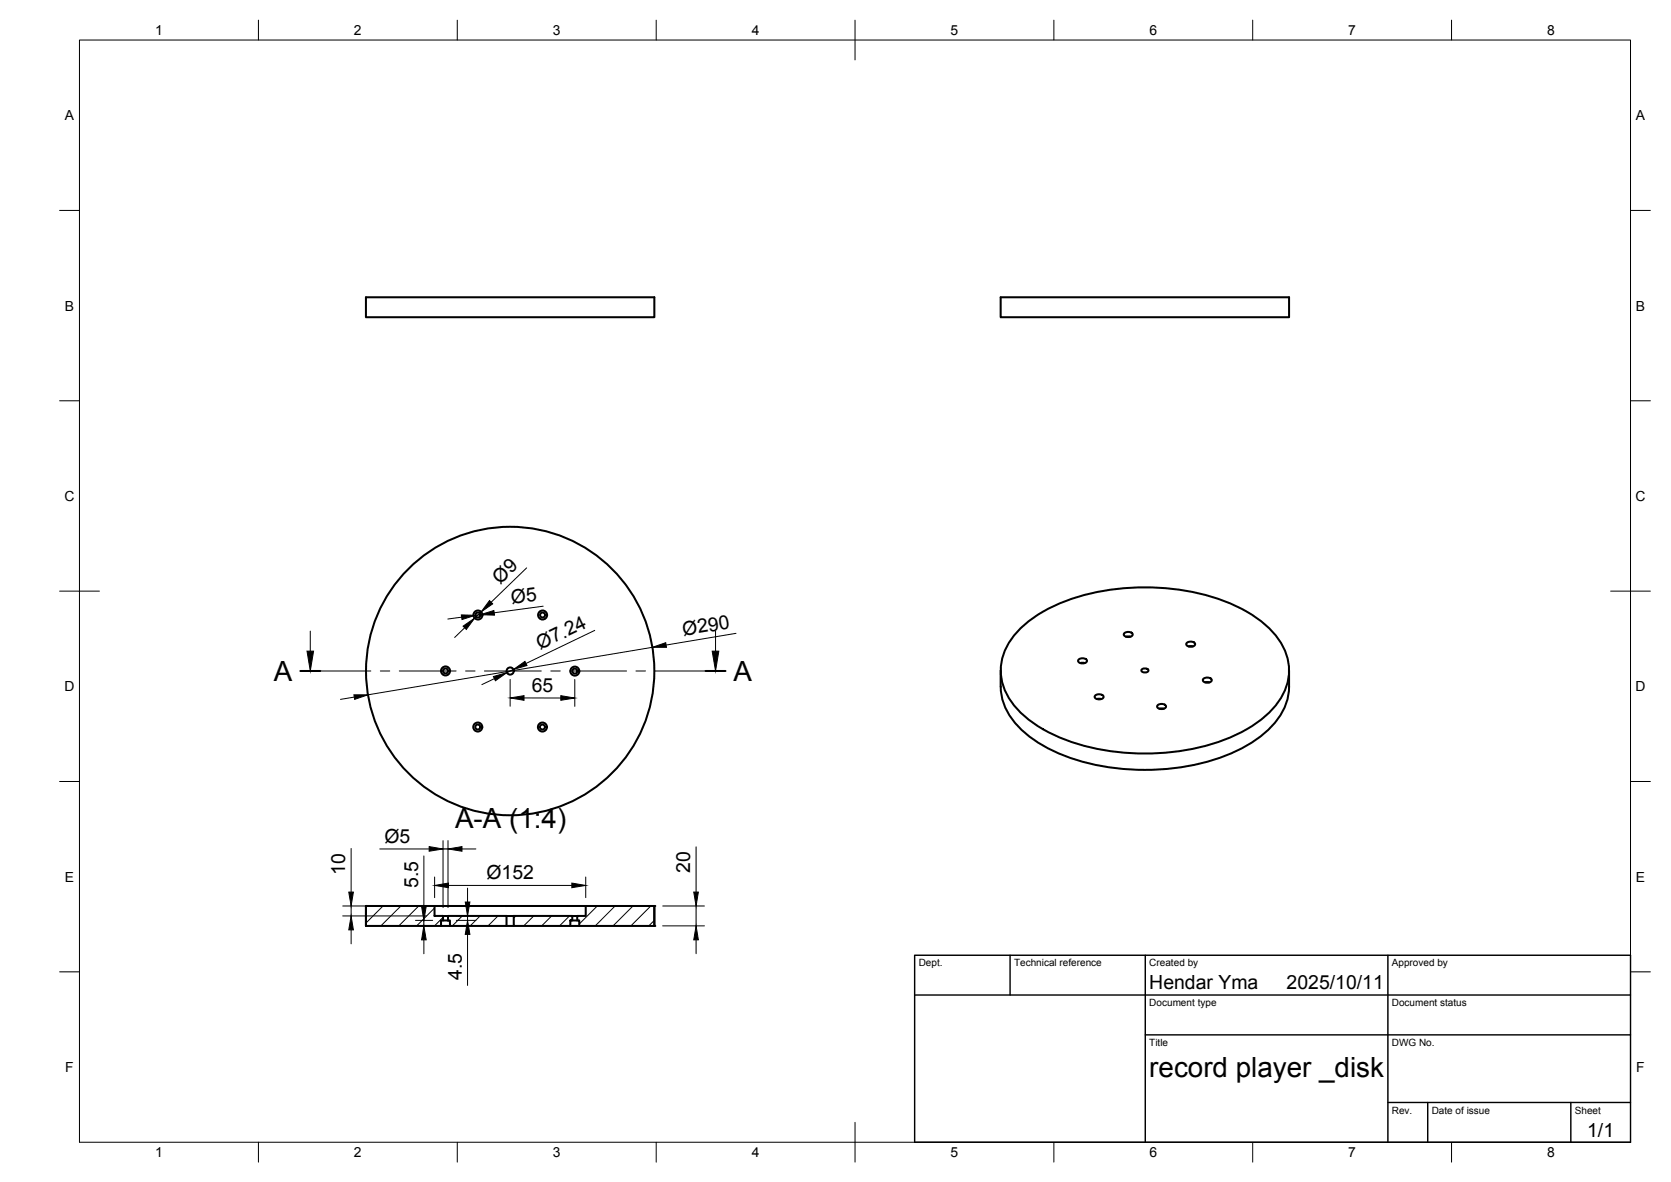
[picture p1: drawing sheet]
<svg xmlns="http://www.w3.org/2000/svg" width="420mm" height="297mm" viewBox="0 0 420 297" stroke-linecap="round" stroke-linejoin="round" font-family="sans-serif">
<!-- layer: Visible -->
<g fill="none" stroke="#000" stroke-width=".51">
<path d="M92 74.7h72.5v5h-72.5zM251.6 74.7h72.5v5h-72.5zM257 157.5a41.4 41.4 0 0 1 22.5-9.3 57.2 57.2 0 0 1 32.1 4.5 23.4 23.4 0 0 1 11.3 10.5 13.3 13.3 0 0 1-2.8 14.9 36.8 36.8 0 0 1-19.2 9.9 58.2 58.2 0 0 1-36.8-3.7 23.4 23.4 0 0 1-11.3-10.5 13.3 13.3 0 0 1 2.9-14.9zM282.6 159.2a1.42 1.42 0 0 1 2.2 .2 1.32 1.32 0 0 1-2.2 0zM251.6 168.5a18 18 0 0 0 1.6 10.1 25.2 25.2 0 0 0 12.9 10.7 58.7 58.7 0 0 0 43.6 0 26.1 26.1 0 0 0 12.9-10.7 12.9 12.9 0 0 0 1.5-6v-4.1M271.1 165.8a1.42 1.42 0 0 1 2.2 .3 1.32 1.32 0 0 1-2.2 0zM271.6 166.6h1.2M275.3 174.9a1.42 1.42 0 0 1 2.2 .2 1.32 1.32 0 0 1-2.3 0zM275.8 175.7h1.1M283.1 160h1.1M287 168.3l.9-.3a.65 .65 0 0 1 .8 .7l-.8 .3a.65 .65 0 0 1-.9-.7zM291 177.3a1.42 1.42 0 0 1 2.2 .2 1.32 1.32 0 0 1-2.3 0z"/>
<path d="M291.5 178.1h1.1M298.3 161.6a1.42 1.42 0 0 1 2.2 .3 1.32 1.32 0 0 1-2.2 0zM298.8 162.4h1.2M302.5 170.7a1.42 1.42 0 0 1 2.2 .2 1.32 1.32 0 0 1-2.3 0zM303 171.5h1.1M92 227.7h17.3v2.5h2.1v1.1h-.5v1.4h-18.9zM92 227.7v5M109.3 227.7h38M110.9 232.7h2.2M111.4 231.3h1.2M111.4 230.2h1.2M112.6 230.2h14.8v2.5h-14.3v-1.4h-.5z"/>
<path d="M127.4 232.7h1.8M127.4 230.2h1.8M129.2 230.2h14.7v1.1h-.5v1.4h-14.2zM143.4 232.7h2.2M143.9 231.3h1.2M143.9 230.2h1.2M147.3 227.7h17.2v5h-18.9v-1.4h-.5v-1.1h2.2zM164.5 227.7v5"/>
<circle cx="120.2" cy="154.6" r="1.13"/>
<circle cx="120.2" cy="154.6" r=".62"/>
<circle cx="136.4" cy="154.6" r="1.13"/>
<circle cx="136.4" cy="154.6" r=".62"/>
<circle cx="112" cy="168.6" r="1.13"/>
<circle cx="112" cy="168.6" r=".62"/>
<circle cx="128.3" cy="168.6" r=".9"/>
<circle cx="128.3" cy="168.6" r="36.3"/>
<circle cx="144.5" cy="168.7" r="1.13"/>
<circle cx="144.5" cy="168.7" r=".62"/>
<circle cx="120.1" cy="182.7" r="1.13"/>
<circle cx="120.1" cy="182.7" r=".62"/>
<circle cx="136.4" cy="182.7" r="1.13"/>
<circle cx="136.4" cy="182.7" r=".62"/>
</g>
<g fill="#000">
<circle cx="92" cy="227.7" r=".25"/>
<circle cx="92" cy="232.7" r=".25"/>
<circle cx="164.5" cy="232.7" r=".25"/>
<circle cx="164.5" cy="227.7" r=".25"/>
</g>
<!-- layer: BORDER -->
<g fill="none" stroke="#000" stroke-width=".25">
<path d="M20 10.1h390v276.9h-390zM65 5.1v5M115 5.1v5M165 5.1v5M215 5.1v10M265 5.1v5M315 5.1v5M365 5.1v5M15 52.9h5M410 52.9h5M15 100.7h5M410 100.7h5"/>
<path d="M15 148.6h10M405 148.6h10M15 196.4h5M410 196.4h5M15 244.2h5M410 244.2h5M65 287v5M115 287v5M165 287v5M215 282.1v9.9M265 287v5M315 287v5"/>
<path d="M365 287v5"/>
</g>
<!-- layer: TITLEBLOCK -->
<path d="M230 240.1h180v46.9h-180zM230 250h180M254 240.1v9.9M288 240.1v46.9M349 240.1v46.9M288 260.1h122M349 277.1h61M359 277.1v9.9M395 277.1v9.9" fill="none" stroke="#000" stroke-width=".36"/>
<!-- layer: Hatching -->
<g fill="none" stroke="#000" stroke-width=".25">
<path d="M96.3 227.7l-4.3 4.3M100.8 227.7l-5 5M105.3 227.7l-5 5M109.3 228.2l-4.5 4.5M111.4 230.5l-2.1 2.2M116.2 230.2l-2.5 2.5M120.7 230.2l-2.5 2.5M125.2 230.2l-2.5 2.5M127.4 232.5l-.2 .2M129.7 230.2l-.5 .5M134.2 230.2l-2.5 2.5M138.7 230.2l-2.5 2.5"/>
<path d="M143.2 230.2l-2.5 2.5M150.2 227.7l-4.6 4.5M154.7 227.7l-5 5M159.2 227.7l-5 5M163.6 227.7l-5 5M164.5 231.3l-1.4 1.4"/>
</g>
<!-- layer: Section Lines -->
<path d="M75.5 168.6h5M177.4 168.6h5" fill="none" stroke="#000" stroke-width=".51"/>
<path d="M78 158.6v5M179.9 158.6v5M80.5 168.6h12.7M95.6 168.6h2.4M100.4 168.6h14.3M117.1 168.6h2.3M121.8 168.6h14.3M138.5 168.6h2.4M143.3 168.6h14.2M159.9 168.6h2.4M164.7 168.6h12.7" fill="none" stroke="#000" stroke-width=".25"/>
<path d="M77.2 163.6h1.6l-.8 5zM179.1 163.6h1.6l-.8 5z" fill="#000" stroke="#000" stroke-width=".25"/>
<!-- layer: FD_Dimensions -->
<g fill="none" stroke="#000" stroke-width=".25">
<path d="M116.1 155.1l-3.5 .5M116.8 157.8l-2.5 2.4M120.8 154.5l-1.3 .1M121 153.8l-1.6 1.5M132.4 142.7l-8.9 8.6M136.6 152.3l-12.4 1.7M149.5 158.4l-17.3 8.3M185.1 159.2l-17.6 2.9M89.1 175.2l-3.5 .6M124.3 170.5l-3.1 1.5M128.3 170.7v6.8M129.1 168.2l-1.6 .8"/>
<path d="M131.8 175.4h9.2M144.5 170.8v6.7M164 162.7l-71.5 11.9M88.3 213.2v11M95.5 213.3h12.4M106.6 215.1v12.7M111.4 211.3v16.8M111.4 213.3h1.2M112.6 211.3v16.8M116.2 213.3h3.5M175 212.8v11.4M86.2 230.2h21"/>
<path d="M86.2 227.7h21M88.3 227.7v2.5M88.3 233.7v3.5M104.5 232.7h4.3M104.5 231.3h4.3M106.6 231.3v1.4M106.6 236.2v3.5M109.3 220.4v5.2M112.8 222.5h31M114.7 230.2h5M114.7 231.3h5M117.6 223.2v3.5"/>
<path d="M117.6 230.2v1.1M117.6 234.8v12.8M147.3 220.4v5.2M166.6 227.7h10.5M166.6 232.7h10.5M175 227.7v5M175 236.2v3.5"/>
</g>
<g fill="#000" stroke="#000" stroke-width=".25">
<path d="M116 154.5l3.5 .1-3.3 1.1zM116.4 157.4l3-2.1-2.2 2.9zM123.1 150.9l.8 .9-2.9 2zM120.8 154.5l3.4-1.1 .1 1.2zM89 174.6h3.5l-3.3 1.2zM124.1 170l3.4-1-2.9 2.1zM128.3 175.4l3.5-.6v1.2zM129.1 168.2l2.9-2 .5 1zM141 174.8l3.5 .6-3.5 .6zM164 162.7l3.4-1.2 .2 1.2zM107.9 212.8l3.5 .5-3.5 .6zM112.6 213.3l3.6-.5v1.1z"/>
<path d="M88.3 230.2l.6 3.5h-1.2zM87.7 224.2h1.2l-.6 3.5zM106.6 232.7l.6 3.5h-1.2zM106 227.8h1.2l-.6 3.5zM109.3 222.5l3.5-.6v1.2zM117 226.7h1.2l-.6 3.5zM117.6 231.3l.6 3.5h-1.2zM143.8 221.9l3.5 .6-3.5 .6zM175 232.7l.6 3.5h-1.2zM174.4 224.2h1.2l-.6 3.5z"/>
</g>
<g font-size="7">
<text x="68.9" y="171.1">A</text>
<text x="184.4" y="171.1">A</text>
<text x="114.4" y="208">A-A (1:4)</text>
<text x="289" y="270.6">record player _disk</text>
</g>
<g font-size="4.9">
<text x="125.8" y="147" transform="rotate(-44 125.8 147)">Ø9</text>
<text x="128.7" y="151.9" transform="rotate(-8 128.7 151.9)">Ø5</text>
<text x="171.9" y="159.8" transform="rotate(-9 171.9 159.8)">Ø290</text>
<text x="135.8" y="163.3" transform="rotate(-26 135.8 163.3)">Ø7.24</text>
<text x="133.7" y="173.9">65</text>
<text x="96.7" y="211.8">Ø5</text>
<text x="86.8" y="219.8" transform="rotate(-90 86.8 219.8)">10</text>
<text x="122.3" y="221">Ø152</text>
<text x="173.6" y="219.4" transform="rotate(-90 173.6 219.4)">20</text>
<text x="105.1" y="223.1" transform="rotate(-90 105.1 223.1)">5.5</text>
<text x="116.1" y="246.3" transform="rotate(-90 116.1 246.3)">4.5</text>
<text x="289" y="248.5">Hendar Yma</text>
<text x="323.5" y="248.5">2025/10/11</text>
<text x="399.1" y="285.7">1/1</text>
</g>
<g font-size="3.5">
<text x="39" y="8.8">1</text>
<text x="89" y="8.8">2</text>
<text x="139" y="8.8">3</text>
<text x="189" y="8.8">4</text>
<text x="239" y="8.8">5</text>
<text x="289" y="8.8">6</text>
<text x="339" y="8.8">7</text>
<text x="389" y="8.8">8</text>
<text x="16.3" y="30.2">A</text>
<text x="411.3" y="30.2">A</text>
<text x="16.3" y="78">B</text>
<text x="411.3" y="78">B</text>
<text x="16.2" y="125.9">C</text>
<text x="411.2" y="125.9">C</text>
<text x="16.2" y="173.7">D</text>
<text x="411.2" y="173.7">D</text>
<text x="16.3" y="221.6">E</text>
<text x="411.3" y="221.6">E</text>
<text x="16.4" y="269.4">F</text>
<text x="411.4" y="269.4">F</text>
<text x="39" y="290.8">1</text>
<text x="89" y="290.8">2</text>
<text x="139" y="290.8">3</text>
<text x="189" y="290.8">4</text>
<text x="239" y="290.8">5</text>
<text x="289" y="290.8">6</text>
<text x="339" y="290.8">7</text>
<text x="389" y="290.8">8</text>
</g>
<g font-size="2.5">
<text x="231" y="242.9">Dept.</text>
<text x="255" y="242.9">Technical reference</text>
<text x="289" y="242.9">Created by</text>
<text x="350" y="242.9">Approved by</text>
<text x="289" y="252.8">Document type</text>
<text x="350" y="252.8">Document status</text>
<text x="289" y="262.9">Title</text>
<text x="350" y="262.9">DWG No.</text>
<text x="350" y="279.9">Rev.</text>
<text x="360" y="279.9">Date of issue</text>
<text x="396" y="279.9">Sheet</text>
</g>
</svg>
